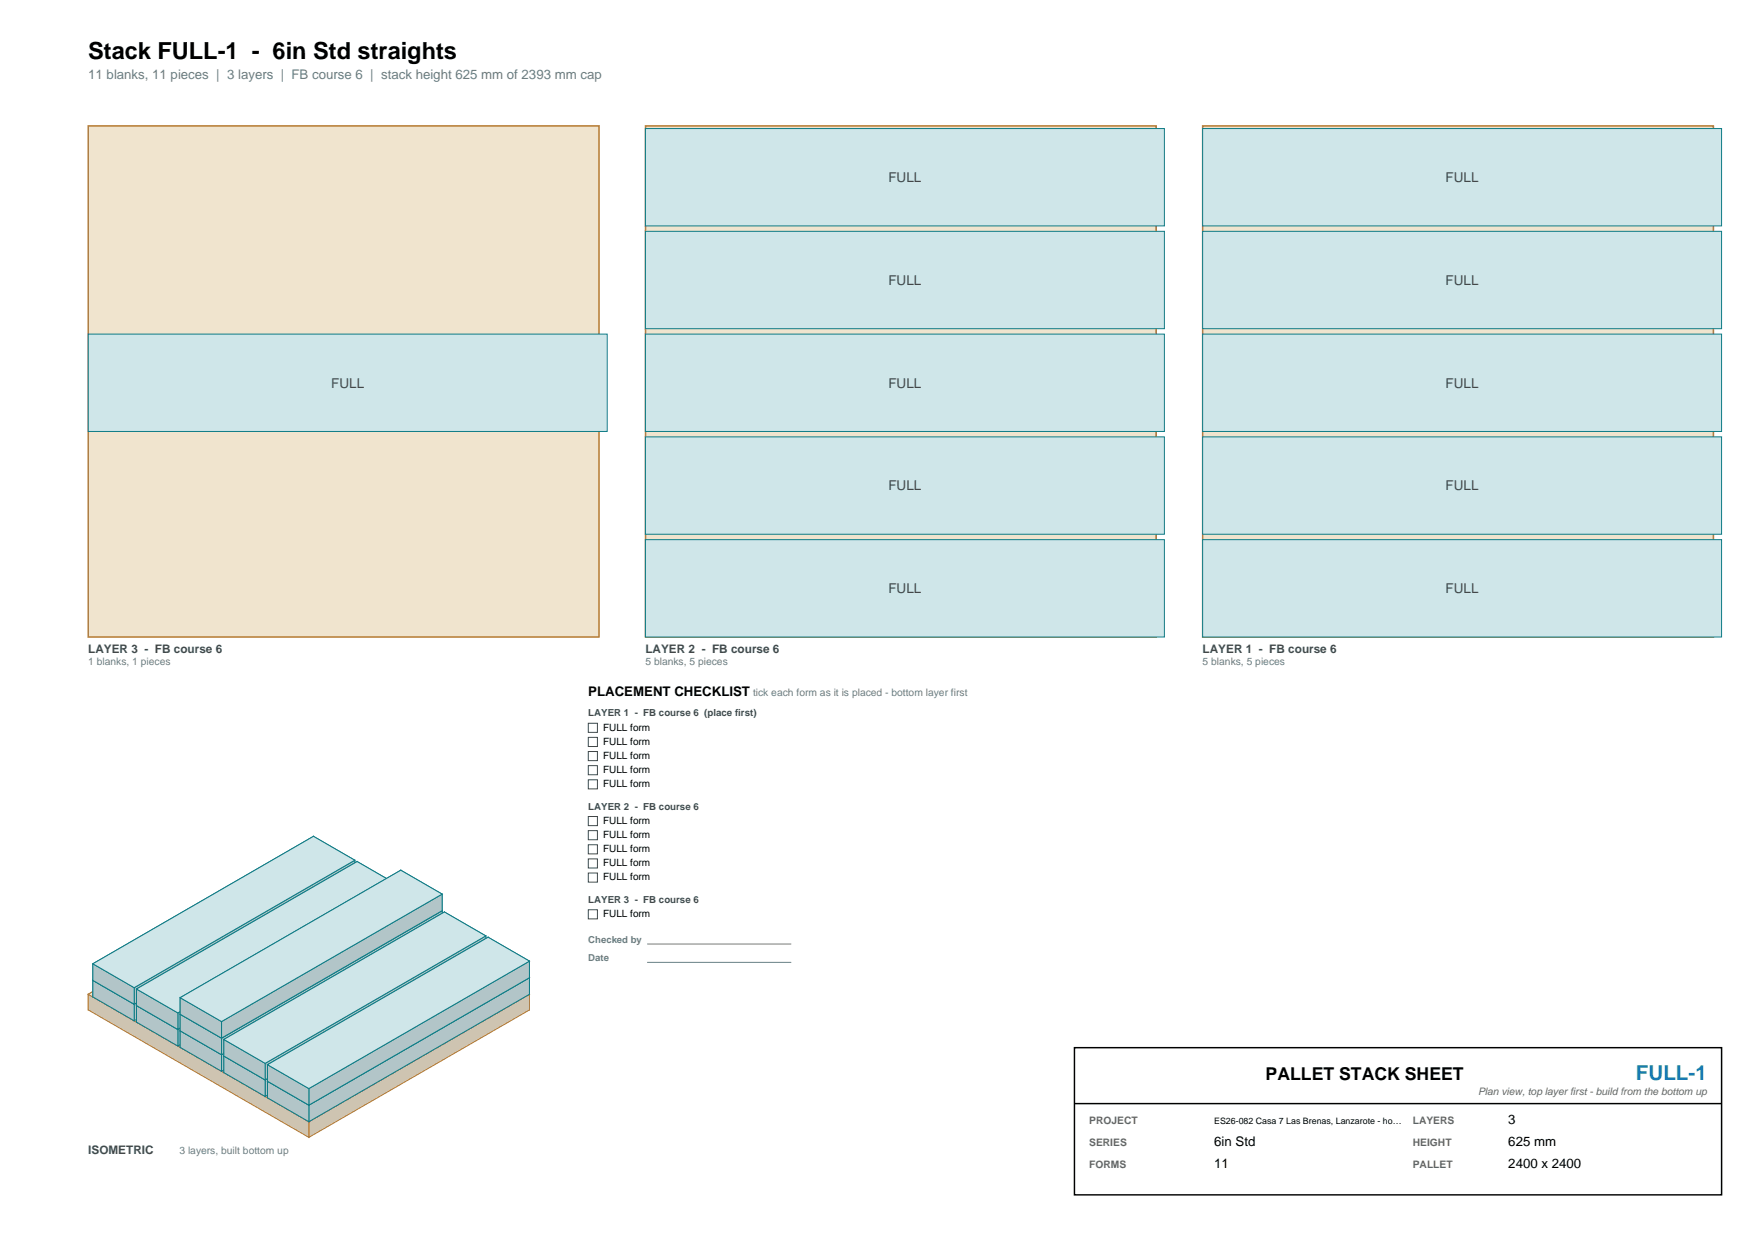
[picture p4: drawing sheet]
<svg xmlns="http://www.w3.org/2000/svg" width="420mm" height="297mm" viewBox="0 0 420 297" stroke-linecap="round" stroke-linejoin="round" font-family="sans-serif">
<path d="M21.2 30.2h122.5v122.5h-122.5z" fill-rule="evenodd" fill="#f0e4ce" stroke="#b4762b" stroke-width=".35"/>
<path d="M21.2 80.1h124.4v23.3h-124.4z" fill-rule="evenodd" fill="#cfe6e9" stroke="#0e7c86" stroke-width=".24"/>
<path d="M154.8 30.2h122.5v122.5h-122.5z" fill-rule="evenodd" fill="#f0e4ce" stroke="#b4762b" stroke-width=".35"/>
<g fill="#cfe6e9" stroke="#0e7c86" stroke-width=".24">
<path d="M154.8 129.4h124.5v23.3h-124.5z" fill-rule="evenodd"/>
<path d="M154.8 104.7h124.5v23.4h-124.5z" fill-rule="evenodd"/>
<path d="M154.8 80.1h124.5v23.3h-124.5z" fill-rule="evenodd"/>
<path d="M154.8 55.5h124.5v23.3h-124.5z" fill-rule="evenodd"/>
<path d="M154.8 30.8h124.5v23.4h-124.5z" fill-rule="evenodd"/>
</g>
<path d="M288.5 30.2h122.5v122.5h-122.5z" fill-rule="evenodd" fill="#f0e4ce" stroke="#b4762b" stroke-width=".35"/>
<g fill="#cfe6e9" stroke="#0e7c86" stroke-width=".24">
<path d="M288.5 129.4h124.4v23.3h-124.4z" fill-rule="evenodd"/>
<path d="M288.5 104.7h124.4v23.4h-124.4z" fill-rule="evenodd"/>
<path d="M288.5 80.1h124.4v23.3h-124.4z" fill-rule="evenodd"/>
<path d="M288.5 55.5h124.4v23.3h-124.4z" fill-rule="evenodd"/>
<path d="M288.5 30.8h124.4v23.4h-124.4z" fill-rule="evenodd"/>
</g>
<g fill="#cec4b1" stroke="#b4762b" stroke-width=".24">
<path d="M74.1 207.8l52.9 30.5v3.8l-52.9-30.6z" fill-rule="evenodd"/>
<path d="M21.2 238.3l52.9-30.5v3.7l-52.9 30.6z" fill-rule="evenodd"/>
<path d="M74.1 268.9l52.9-30.6v3.8l-52.9 30.5z" fill-rule="evenodd"/>
<path d="M21.2 238.3l52.9 30.6v3.7l-52.9-30.5z" fill-rule="evenodd"/>
</g>
<path d="M21.2 238.3l52.9-30.5 52.9 30.5-52.9 30.6z" fill-rule="evenodd" fill="#f0e4ce" stroke="#b4762b" stroke-width=".24"/>
<g fill="#b2c5c8" stroke="#0e7c86" stroke-width=".24">
<path d="M75.2 204.4l9.9 5.8v3.9l-9.9-5.7z" fill-rule="evenodd"/>
<path d="M22.3 235l52.9-30.6v4l-52.9 30.6z" fill-rule="evenodd"/>
<path d="M32.2 240.7l52.9-30.5v3.9l-52.9 30.6z" fill-rule="evenodd"/>
<path d="M22.3 235l9.9 5.7v4l-9.9-5.7z" fill-rule="evenodd"/>
</g>
<path d="M22.3 235l52.9-30.6 9.9 5.8-52.9 30.5z" fill-rule="evenodd" fill="#cfe6e9" stroke="#0e7c86" stroke-width=".24"/>
<g fill="#b2c5c8" stroke="#0e7c86" stroke-width=".24">
<path d="M85.7 210.5l9.9 5.7v4l-9.9-5.7z" fill-rule="evenodd"/>
<path d="M32.7 241l53-30.5v4l-53 30.5z" fill-rule="evenodd"/>
<path d="M42.7 246.8l52.9-30.6v4l-52.9 30.5z" fill-rule="evenodd"/>
<path d="M32.7 241l10 5.8v3.9l-10-5.7z" fill-rule="evenodd"/>
</g>
<path d="M32.7 241l53-30.5 9.9 5.7-52.9 30.6z" fill-rule="evenodd" fill="#cfe6e9" stroke="#0e7c86" stroke-width=".24"/>
<g fill="#b2c5c8" stroke="#0e7c86" stroke-width=".24">
<path d="M96.1 216.5l10 5.8v3.9l-10-5.7z" fill-rule="evenodd"/>
<path d="M43.2 247.1l52.9-30.6v4l-52.9 30.6z" fill-rule="evenodd"/>
<path d="M53.1 252.8l53-30.5v3.9l-53 30.6z" fill-rule="evenodd"/>
<path d="M43.2 247.1l9.9 5.7v4l-9.9-5.7z" fill-rule="evenodd"/>
</g>
<path d="M43.2 247.1l52.9-30.6 10 5.8-53 30.5z" fill-rule="evenodd" fill="#cfe6e9" stroke="#0e7c86" stroke-width=".24"/>
<g fill="#b2c5c8" stroke="#0e7c86" stroke-width=".24">
<path d="M106.6 222.6l9.9 5.7v4l-9.9-5.7z" fill-rule="evenodd"/>
<path d="M53.7 253.1l52.9-30.5v4l-52.9 30.5z" fill-rule="evenodd"/>
<path d="M63.6 258.9l52.9-30.6v4l-52.9 30.5z" fill-rule="evenodd"/>
<path d="M53.7 253.1l9.9 5.8v3.9l-9.9-5.7z" fill-rule="evenodd"/>
</g>
<path d="M53.7 253.1l52.9-30.5 9.9 5.7-52.9 30.6z" fill-rule="evenodd" fill="#cfe6e9" stroke="#0e7c86" stroke-width=".24"/>
<g fill="#b2c5c8" stroke="#0e7c86" stroke-width=".24">
<path d="M117.1 228.6l9.9 5.8v3.9l-9.9-5.7z" fill-rule="evenodd"/>
<path d="M64.2 259.2l52.9-30.6v4l-52.9 30.6z" fill-rule="evenodd"/>
<path d="M74.1 264.9l52.9-30.5v3.9l-52.9 30.6z" fill-rule="evenodd"/>
<path d="M64.2 259.2l9.9 5.7v4l-9.9-5.7z" fill-rule="evenodd"/>
</g>
<path d="M64.2 259.2l52.9-30.6 9.9 5.8-52.9 30.5z" fill-rule="evenodd" fill="#cfe6e9" stroke="#0e7c86" stroke-width=".24"/>
<g fill="#b2c5c8" stroke="#0e7c86" stroke-width=".24">
<path d="M75.2 200.5l9.9 5.7v4l-9.9-5.8z" fill-rule="evenodd"/>
<path d="M22.3 231l52.9-30.5v3.9l-52.9 30.6z" fill-rule="evenodd"/>
<path d="M32.2 236.8l52.9-30.6v4l-52.9 30.5z" fill-rule="evenodd"/>
<path d="M22.3 231l9.9 5.8v3.9l-9.9-5.7z" fill-rule="evenodd"/>
</g>
<path d="M22.3 231l52.9-30.5 9.9 5.7-52.9 30.6z" fill-rule="evenodd" fill="#cfe6e9" stroke="#0e7c86" stroke-width=".24"/>
<g fill="#b2c5c8" stroke="#0e7c86" stroke-width=".24">
<path d="M85.7 206.5l9.9 5.8v3.9l-9.9-5.7z" fill-rule="evenodd"/>
<path d="M32.7 237.1l53-30.6v4l-53 30.5z" fill-rule="evenodd"/>
<path d="M42.7 242.8l52.9-30.5v3.9l-52.9 30.6z" fill-rule="evenodd"/>
<path d="M32.7 237.1l10 5.7v4l-10-5.8z" fill-rule="evenodd"/>
</g>
<path d="M32.7 237.1l53-30.6 9.9 5.8-52.9 30.5z" fill-rule="evenodd" fill="#cfe6e9" stroke="#0e7c86" stroke-width=".24"/>
<g fill="#b2c5c8" stroke="#0e7c86" stroke-width=".24">
<path d="M96.1 212.6l10 5.7v4l-10-5.8z" fill-rule="evenodd"/>
<path d="M43.2 243.1l52.9-30.5v3.9l-52.9 30.6z" fill-rule="evenodd"/>
<path d="M53.1 248.9l53-30.6v4l-53 30.5z" fill-rule="evenodd"/>
<path d="M43.2 243.1l9.9 5.8v3.9l-9.9-5.7z" fill-rule="evenodd"/>
</g>
<path d="M43.2 243.1l52.9-30.5 10 5.7-53 30.6z" fill-rule="evenodd" fill="#cfe6e9" stroke="#0e7c86" stroke-width=".24"/>
<g fill="#b2c5c8" stroke="#0e7c86" stroke-width=".24">
<path d="M106.6 218.6l9.9 5.7v4l-9.9-5.7z" fill-rule="evenodd"/>
<path d="M53.7 249.2l52.9-30.6v4l-52.9 30.5z" fill-rule="evenodd"/>
<path d="M63.6 254.9l52.9-30.6v4l-52.9 30.6z" fill-rule="evenodd"/>
<path d="M53.7 249.2l9.9 5.7v4l-9.9-5.8z" fill-rule="evenodd"/>
</g>
<path d="M53.7 249.2l52.9-30.6 9.9 5.7-52.9 30.6z" fill-rule="evenodd" fill="#cfe6e9" stroke="#0e7c86" stroke-width=".24"/>
<g fill="#b2c5c8" stroke="#0e7c86" stroke-width=".24">
<path d="M117.1 224.7l9.9 5.7v4l-9.9-5.8z" fill-rule="evenodd"/>
<path d="M64.2 255.2l52.9-30.5v3.9l-52.9 30.6z" fill-rule="evenodd"/>
<path d="M74.1 260.9l52.9-30.5v4l-52.9 30.5z" fill-rule="evenodd"/>
<path d="M64.2 255.2l9.9 5.7v4l-9.9-5.7z" fill-rule="evenodd"/>
</g>
<path d="M64.2 255.2l52.9-30.5 9.9 5.7-52.9 30.5z" fill-rule="evenodd" fill="#cfe6e9" stroke="#0e7c86" stroke-width=".24"/>
<g fill="#b2c5c8" stroke="#0e7c86" stroke-width=".24">
<path d="M96.1 208.6l10 5.7v4l-10-5.7z" fill-rule="evenodd"/>
<path d="M43.2 239.2l52.9-30.6v4l-52.9 30.5z" fill-rule="evenodd"/>
<path d="M53.1 244.9l53-30.6v4l-53 30.6z" fill-rule="evenodd"/>
<path d="M43.2 239.2l9.9 5.7v4l-9.9-5.8z" fill-rule="evenodd"/>
</g>
<path d="M43.2 239.2l52.9-30.6 10 5.7-53 30.6z" fill-rule="evenodd" fill="#cfe6e9" stroke="#0e7c86" stroke-width=".24"/>
<path d="M141.1 173.4h2.2v2.2h-2.2zM141.1 176.8h2.2v2.1h-2.2zM141.1 180.1h2.2v2.2h-2.2zM141.1 183.5h2.2v2.2h-2.2zM141.1 186.9h2.2v2.2h-2.2zM141.1 195.7h2.2v2.2h-2.2zM141.1 199.1h2.2v2.2h-2.2zM141.1 202.5h2.2v2.2h-2.2zM141.1 205.9h2.2v2.2h-2.2zM141.1 209.3h2.2v2.2h-2.2zM141.1 218.1h2.2v2.2h-2.2z" fill="none" stroke="#3d4c50" stroke-width=".24"/>
<path d="M155.2 226.3h34.6M155.2 230.7h34.6" fill="none" stroke="#6b7c81" stroke-width=".24"/>
<path d="M257.7 251.1h155.2v35.3h-155.2z" fill-rule="evenodd" fill="#fff" stroke="#000" stroke-width=".35"/>
<path d="M257.7 264.5h155.2" fill="none" stroke="#000" stroke-width=".35"/>
<text font-size="5.6" x="21.2" y="14.1">Stack FULL-1 - 6in Std straights</text>
<text font-size="4.9" fill="#1976d2" x="392.4" y="258.9">FULL-1</text>
<text font-size="4.2" x="303.6" y="258.9">PALLET STACK SHEET</text>
<text font-size="3.2" fill="#6b7c81" x="21.2" y="19.1">11 blanks, 11 pieces | 3 layers | FB course 6 | stack height 625 mm of 2393 mm cap</text>
<g font-size="3.2" fill="#3d4c50">
<text x="213.1" y="43.7">FULL</text>
<text x="346.7" y="43.7">FULL</text>
<text x="213.1" y="68.3">FULL</text>
<text x="346.7" y="68.3">FULL</text>
<text x="79.4" y="92.9">FULL</text>
<text x="213.1" y="92.9">FULL</text>
<text x="346.7" y="92.9">FULL</text>
<text x="213.1" y="117.6">FULL</text>
<text x="346.7" y="117.6">FULL</text>
<text x="213.1" y="142.2">FULL</text>
<text x="346.7" y="142.2">FULL</text>
</g>
<g font-size="3.2">
<text x="141.1" y="166.8">PLACEMENT CHECKLIST</text>
<text x="361.8" y="269.5">3</text>
<text x="291.2" y="274.8">6in Std</text>
<text x="361.8" y="274.8">625 mm</text>
<text x="291.2" y="280.1">11</text>
<text x="361.8" y="280.1">2400 x 2400</text>
</g>
<g font-size="2.8" fill="#3d4c50">
<text x="21.2" y="156.6">LAYER 3 - FB course 6</text>
<text x="154.8" y="156.6">LAYER 2 - FB course 6</text>
<text x="288.5" y="156.6">LAYER 1 - FB course 6</text>
<text x="21.2" y="276.5">ISOMETRIC</text>
</g>
<g font-size="2.5" fill="#6b7c81">
<text x="21.2" y="159.4">1 blanks, 1 pieces</text>
<text x="154.8" y="159.4">5 blanks, 5 pieces</text>
<text x="288.5" y="159.4">5 blanks, 5 pieces</text>
<text x="180.6" y="166.8">tick each form as it is placed - bottom layer first</text>
<text x="43" y="276.5">3 layers, built bottom up</text>
</g>
<g font-size="2.5" fill="#666">
<text x="354.5" y="262.4">Plan view, top layer first - build from the bottom up</text>
<text x="261.3" y="269.5">PROJECT</text>
<text x="338.9" y="269.5">LAYERS</text>
<text x="261.3" y="274.8">SERIES</text>
<text x="338.9" y="274.8">HEIGHT</text>
<text x="261.3" y="280.1">FORMS</text>
<text x="338.9" y="280.1">PALLET</text>
</g>
<g font-size="2.4">
<text x="144.6" y="175.1">FULL form</text>
<text x="144.6" y="178.5">FULL form</text>
<text x="144.6" y="181.9">FULL form</text>
<text x="144.6" y="185.3">FULL form</text>
<text x="144.6" y="188.7">FULL form</text>
<text x="144.6" y="197.5">FULL form</text>
<text x="144.6" y="200.9">FULL form</text>
<text x="144.6" y="204.3">FULL form</text>
<text x="144.6" y="207.6">FULL form</text>
<text x="144.6" y="211">FULL form</text>
<text x="144.6" y="219.8">FULL form</text>
</g>
<g font-size="2.3" fill="#3d4c50">
<text x="141.1" y="171.7">LAYER 1 - FB course 6 (place first)</text>
<text x="141.1" y="194.1">LAYER 2 - FB course 6</text>
<text x="141.1" y="216.5">LAYER 3 - FB course 6</text>
</g>
<g font-size="2.3" fill="#6b7c81">
<text x="141.1" y="225.9">Checked by</text>
<text x="141.1" y="230.3">Date</text>
</g>
<text font-size="2.1" x="291.2" y="269.5">ES26-082 Casa 7 Las Brenas, Lanzarote - ho…</text>
</svg>
